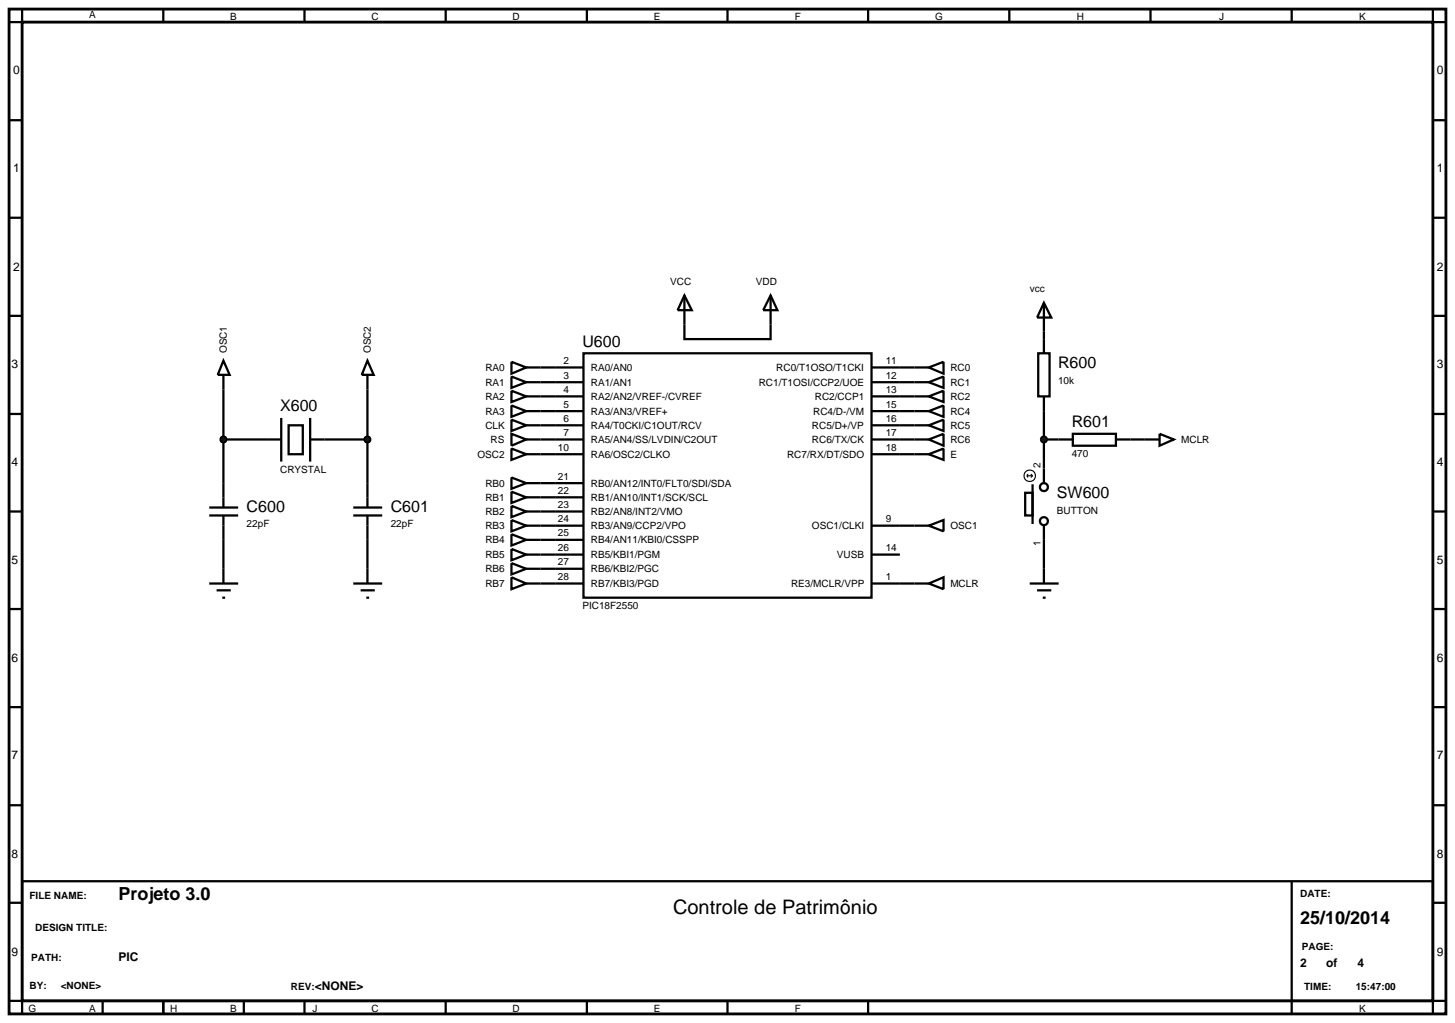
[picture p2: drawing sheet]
<svg xmlns="http://www.w3.org/2000/svg" width="257mm" height="180mm" viewBox="0 0 257 180" stroke-linecap="round" stroke-linejoin="round" font-family="sans-serif">
<path d="M1.6 1.6h253.4v177.2h-253.4zM3.9 3.9h248.8v172.6h-248.8z" fill="none" stroke="#000" stroke-width=".5"/>
<g fill="none" stroke="#000" stroke-width=".4">
<path d="M3.9 1.6v2.3h-2.3M28.8 1.6v2.3M53.7 1.6v2.3M78.6 1.6v2.3M103.5 1.6v2.3M128.3 1.6v2.3M153.1 1.6v2.3M178 1.6v2.3M202.9 1.6v2.3M227.8 1.6v2.3M252.7 1.6v2.3h2.3M1.6 21.2h2.3"/>
<path d="M1.6 38.4h2.3M252.7 21.2h2.3M252.7 38.4h2.3M1.6 55.7h2.3M120.7 57.2v2.6h15.2v-2.6M184.1 58.5v1.3M252.7 55.7h2.3M1.6 73h2.3M39.4 63.6l1.1 2.5h-2.1zM39.4 66.1v23.4M39.4 77.5h10.2M49.6 73.7v7.7"/>
<path d="M50.9 75h2.5v5.1h-2.5zM54.7 77.5h10.1M54.7 73.7v7.7M64.8 63.6l1.1 2.5h-2.1zM64.8 66.1v23.4M95.3 77.5h2.6M95.3 64.8h2.6M95.3 67.4h2.6M95.3 69.9h2.6M95.3 72.5h2.6M95.3 75h2.6M158.7 77.5h2.6"/>
<path d="M158.7 64.8h2.6M158.7 67.4h2.6M158.7 69.9h2.6M158.7 72.5h2.6M158.7 75h2.6M184.1 77.5h2.6M184.1 72.5v10.1M199.4 77.5h2.5M252.7 73h2.3M1.6 90.2h2.3M36.9 89.5h5.1M36.9 90.9h5.1"/>
<path d="M39.4 90.9v12M62.3 89.5h5.1M62.3 90.9h5.1M64.8 90.9v12M95.3 90.2h2.6M95.3 80.1h2.6M95.3 92.7h2.6M95.3 85.2h2.6M95.3 87.7h2.6M95.3 95.2h2.6M95.3 97.8h2.6M158.7 80.1h2.6"/>
<path d="M158.7 92.7h2.6M184.1 95.2v5.1M252.7 90.2h2.3M1.6 107.4h2.3M36.9 102.9h5.1M38.2 104.1h2.5M39.2 105.4h.5M62.3 102.9h5.1M63.6 104.1h2.5M64.6 105.4h.5M95.3 100.3h2.6M95.3 102.9h2.6"/>
<path d="M158.7 102.9h2.6M252.7 107.4h2.3M1.6 124.7h2.3M252.7 124.7h2.3M1.6 142h2.3M1.6 159.2h2.3M3.9 155.4h248.8v21.1h-248.8zM227.8 155.4v23.4M252.7 142h2.3M252.7 159.2h2.3M1.6 176.5h2.3v2.3M18.1 176.5v2.3"/>
<path d="M28.8 176.5v2.3M43 176.5v2.3M53.7 176.5v2.3M78.6 176.5v2.3M103.5 176.5v2.3M128.3 176.5v2.3M153.1 176.5v2.3M255 176.5h-2.3v2.3"/>
</g>
<g fill="#004000" stroke="#000" stroke-width=".4">
<path d="M39 77.2l.4-.2-.5 .5zM39.4 77l.4 .2 .1 .3zM39.4 78l.5-.5-.1 .3zM38.9 77.5l.5 .5-.4-.2z"/>
<path d="M64.4 77.2l.4-.2-.5 .5zM64.8 77l.4 .2 .1 .3zM64.8 78l.5-.5-.1 .3zM64.3 77.5l.5 .5-.4-.2z"/>
</g>
<g fill="#004000">
<path d="M38.9 77.5l.5-.5 .5 .5-.5 .5z"/>
<path d="M64.3 77.5l.5-.5 .5 .5-.5 .5z"/>
</g>
<g fill="none" stroke="#000" stroke-width=".4">
<path d="M120.7 52.1l1.3 2.6h-2.5zM120.7 52.1v5.1M135.9 52.1l1.2 2.6h-2.5zM135.9 52.1v5.1M184.1 53.4l1.3 2.6h-2.5zM184.1 53.4v5.1M184.1 59.8v2.5M90.2 79.1l2.6 1-2.6 1zM183.1 62.3h2v7.6h-2zM184.1 69.9v2.6M186.7 77.5h2.5M189.2 76.5h7.6v2.1h-7.6z"/>
<path d="M196.8 77.5h2.6M201.9 77.5h2.6M204.5 76.5l2.5 1-2.5 1.1zM90.2 96.8l2.6 1-2.6 1zM90.2 99.3l2.6 1-2.6 1zM92.8 80.1h2.5M92.8 97.8h2.5M161.3 92.7h2.5M163.8 92.7l2.6-1v2zM180.8 86.9h1.3v4h-1.3zM182.1 85.4v7M184.1 82.6v2.6"/>
<path d="M184.1 92.7v2.5M90.2 101.8l2.6 1.1-2.6 1zM92.8 102.9h2.5M92.8 100.3h2.5M161.3 102.9h2.5M163.8 102.9l2.6-1.1v2.1zM181.6 102.9h5.1M182.9 104.1h2.5M183.9 105.4h.5M184.1 100.3v2.6"/>
<circle cx="184.1" cy="85.9" r=".7"/>
<circle cx="184.1" cy="91.9" r=".7"/>
</g>
<g fill="none" stroke="#000" stroke-width=".2">
<path d="M181.1 83.9h1M181.1 83.9l.2 .3M181.3 83.6l-.2 .3M181.8 83.6l.3 .3M182.1 83.9l-.3 .3"/>
<circle cx="181.6" cy="83.9" r="1.01"/>
</g>
<path d="M183.7 77.2l.4-.2-.5 .5zM184.1 77l.3 .1 .2 .4zM184.1 78l.5-.5-.2 .4zM183.6 77.5l.5 .5-.4-.2z" fill="#004000" stroke="#000" stroke-width=".4"/>
<path d="M183.6 77.5l.5-.5 .5 .5-.5 .5z" fill="#004000"/>
<g fill="none" stroke="#000" stroke-width=".4">
<path d="M90.2 68.9l2.6 1-2.6 1zM90.2 71.5l2.6 1-2.6 1zM90.2 63.8l2.6 1-2.6 1.1zM90.2 66.4l2.6 1-2.6 1zM90.2 74l2.6 1-2.6 1zM90.2 76.5l2.6 1-2.6 1.1zM92.8 75h2.5M92.8 77.5h2.5M92.8 69.9h2.5M92.8 72.5h2.5M92.8 64.8h2.5M92.8 67.4h2.5"/>
<path d="M97.9 75h5M97.9 77.5h5M97.9 69.9h5M97.9 72.5h5M97.9 64.8h5M97.9 67.4h5M102.9 62.3h50.8v43.1h-50.8zM153.7 75h5M153.7 77.5h5M153.7 69.9h5M153.7 72.5h5M153.7 64.8h5"/>
<path d="M153.7 67.4h5M161.3 75h2.5M161.3 77.5h2.5M161.3 69.9h2.5M161.3 72.5h2.5M161.3 64.8h2.5M161.3 67.4h2.5M163.8 75l2.6-1v2zM163.8 77.5l2.6-1v2.1zM163.8 69.9l2.6-1v2zM163.8 72.5l2.6-1v2zM163.8 64.8l2.6-1v2.1z"/>
<path d="M163.8 67.4l2.6-1v2zM90.2 89.2l2.6 1-2.6 1zM90.2 91.7l2.6 1-2.6 1zM90.2 94.2l2.6 1-2.6 1zM90.2 84.2l2.6 1-2.6 1zM90.2 86.7l2.6 1-2.6 1zM92.8 90.2h2.5M92.8 92.7h2.5M92.8 95.2h2.5M92.8 85.2h2.5M92.8 87.7h2.5M97.9 90.2h5"/>
<path d="M97.9 92.7h5M97.9 95.2h5M97.9 85.2h5M97.9 87.7h5M97.9 80.1h5M97.9 97.8h5M153.7 92.7h5M153.7 80.1h5M153.7 97.8h5M161.3 80.1h2.5M163.8 80.1l2.6-1v2zM97.9 100.3h5"/>
<path d="M97.9 102.9h5M153.7 102.9h5"/>
</g>
<text font-size="3.5" x="118.7" y="161.2">Controle de Patrimônio</text>
<g font-size="3.2">
<text x="20.9" y="158.8">Projeto 3.0</text>
<text x="229.3" y="162.9">25/10/2014</text>
</g>
<g font-size="2.8">
<text x="102.7" y="61.2">U600</text>
<text x="186.6" y="64.9">R600</text>
<text x="49.4" y="72.6">X600</text>
<text x="189" y="75.4">R601</text>
<text x="186.4" y="87.8">SW600</text>
<text x="43.5" y="90.3">C600</text>
<text x="68.9" y="90.3">C601</text>
</g>
<g font-size="2.1">
<text x="2.3" y="13.1">0</text>
<text x="253.4" y="13.1">0</text>
<text x="2.3" y="30.4">1</text>
<text x="253.4" y="30.4">1</text>
<text x="2.3" y="47.7">2</text>
<text x="253.4" y="47.7">2</text>
<text x="2" y="64.9">3</text>
<text x="253.4" y="64.9">3</text>
<text x="2" y="82.2">4</text>
<text x="253.4" y="82.2">4</text>
<text x="2" y="99.4">5</text>
<text x="253.4" y="99.4">5</text>
<text x="2" y="116.7">6</text>
<text x="253.4" y="116.7">6</text>
<text x="2" y="133.9">7</text>
<text x="253.4" y="133.9">7</text>
<text x="2" y="151.2">8</text>
<text x="253.4" y="151.2">8</text>
<text x="2" y="168.5">9</text>
<text x="20.9" y="169.5">PIC</text>
<text x="229.3" y="170.5">2</text>
<text x="233.9" y="170.5">of</text>
<text x="239.4" y="170.5">4</text>
<text x="253.4" y="168.5">9</text>
<text x="55.5" y="174.6">&lt;NONE&gt;</text>
</g>
<g font-size="1.8">
<text x="15.7" y="3.2">A</text>
<text x="40.6" y="3.5">B</text>
<text x="65.5" y="3.5">C</text>
<text x="90.4" y="3.5">D</text>
<text x="115.3" y="3.5">E</text>
<text x="140.2" y="3.5">F</text>
<text x="164.9" y="3.5">G</text>
<text x="189.9" y="3.5">H</text>
<text x="215" y="3.5">J</text>
<text x="239.7" y="3.5">K</text>
<text x="118.2" y="50.2">VCC</text>
<text x="133.3" y="50.2">VDD</text>
<text x="181.6" y="51.5">vcc</text>
<text x="40" y="62.3" transform="rotate(-90 40 62.3)">OSC1</text>
<text x="65.4" y="62.3" transform="rotate(-90 65.4 62.3)">OSC2</text>
<text x="85.6" y="65.4">RA0</text>
<text x="99.4" y="64.2">2</text>
<text x="104.2" y="65.4">RA0/AN0</text>
<text x="136.9" y="65.4">RC0/T1OSO/T1CKI</text>
<text x="156.2" y="64.2">11</text>
<text x="167.6" y="65.4">RC0</text>
<text x="85.6" y="70.5">RA2</text>
<text x="85.6" y="68">RA1</text>
<text x="99.4" y="66.8">3</text>
<text x="99.4" y="69.3">4</text>
<text x="99.4" y="71.9">5</text>
<text x="104.2" y="68">RA1/AN1</text>
<text x="104.2" y="70.5">RA2/AN2/VREF-/CVREF</text>
<text x="133.8" y="68">RC1/T1OSI/CCP2/UOE</text>
<text x="143.7" y="70.5">RC2/CCP1</text>
<text x="156.2" y="66.8">12</text>
<text x="156.2" y="69.3">13</text>
<text x="156.2" y="71.9">15</text>
<text x="167.6" y="70.5">RC2</text>
<text x="167.6" y="68">RC1</text>
<text x="186.6" y="67.7">10k</text>
<text x="85.6" y="73.1">RA3</text>
<text x="85.6" y="75.6">CLK</text>
<text x="99.4" y="74.4">6</text>
<text x="99.4" y="76.9">7</text>
<text x="104.2" y="73.1">RA3/AN3/VREF+</text>
<text x="104.2" y="75.6">RA4/T0CKI/C1OUT/RCV</text>
<text x="143.2" y="75.6">RC5/D+/VP</text>
<text x="143.4" y="73.1">RC4/D-/VM</text>
<text x="156.2" y="74.4">16</text>
<text x="156.2" y="76.9">17</text>
<text x="167.6" y="75.6">RC5</text>
<text x="167.6" y="73.1">RC4</text>
<text x="49.4" y="83.4">CRYSTAL</text>
<text x="84.2" y="80.7">OSC2</text>
<text x="86.5" y="78.1">RS</text>
<text x="98.4" y="79.5">10</text>
<text x="104.2" y="78.1">RA5/AN4/SS/LVDIN/C2OUT</text>
<text x="104.2" y="80.7">RA6/OSC2/CLKO</text>
<text x="138.8" y="80.7">RC7/RX/DT/SDO</text>
<text x="143.2" y="78.1">RC6/TX/CK</text>
<text x="156.2" y="79.5">18</text>
<text x="167.6" y="78.1">RC6</text>
<text x="167.6" y="80.7">E</text>
<text x="183.5" y="82.6" transform="rotate(-90 183.5 82.6)">2</text>
<text x="189" y="80.6">470</text>
<text x="208.3" y="78.1">MCLR</text>
<text x="85.6" y="85.8">RB0</text>
<text x="85.6" y="88.3">RB1</text>
<text x="98.4" y="84.6">21</text>
<text x="98.4" y="87.1">22</text>
<text x="98.4" y="89.6">23</text>
<text x="104.2" y="85.8">RB0/AN12/INT0/FLT0/SDI/SDA</text>
<text x="104.2" y="88.3">RB1/AN10/INT1/SCK/SCL</text>
<text x="43.5" y="93">22pF</text>
<text x="68.9" y="93">22pF</text>
<text x="85.6" y="90.8">RB2</text>
<text x="85.6" y="93.3">RB3</text>
<text x="85.6" y="95.8">RB4</text>
<text x="98.4" y="92.1">24</text>
<text x="98.4" y="94.6">25</text>
<text x="104.2" y="90.8">RB2/AN8/INT2/VMO</text>
<text x="104.2" y="93.3">RB3/AN9/CCP2/VPO</text>
<text x="104.2" y="95.8">RB4/AN11/KBI0/CSSPP</text>
<text x="143.2" y="93.3">OSC1/CLKI</text>
<text x="156.2" y="92.1">9</text>
<text x="167.6" y="93.3">OSC1</text>
<text x="186.4" y="90.6">BUTTON</text>
<text x="85.6" y="98.4">RB5</text>
<text x="85.6" y="100.9">RB6</text>
<text x="98.4" y="97.2">26</text>
<text x="98.4" y="99.7">27</text>
<text x="104.2" y="98.4">RB5/KBI1/PGM</text>
<text x="104.2" y="100.9">RB6/KBI2/PGC</text>
<text x="147.6" y="98.4">VUSB</text>
<text x="156.2" y="97.2">14</text>
<text x="183.5" y="96.2" transform="rotate(-90 183.5 96.2)">1</text>
<text x="85.6" y="103.5">RB7</text>
<text x="98.4" y="102.3">28</text>
<text x="102.7" y="107.4">PIC18F2550</text>
<text x="104.2" y="103.5">RB7/KBI3/PGD</text>
<text x="139.5" y="103.5">RE3/MCLR/VPP</text>
<text x="156.2" y="102.3">1</text>
<text x="167.6" y="103.5">MCLR</text>
<text x="5.2" y="158.6">FILE NAME:</text>
<text x="229.3" y="158.1">DATE:</text>
<text x="6.2" y="164.2">DESIGN TITLE:</text>
<text x="229.6" y="167.5">PAGE:</text>
<text x="5.5" y="169.5">PATH:</text>
<text x="5" y="178.4">G</text>
<text x="5.2" y="174.4">BY:</text>
<text x="10.7" y="174.4">&lt;NONE&gt;</text>
<text x="15.7" y="178.4">A</text>
<text x="30" y="178.4">H</text>
<text x="40.6" y="178.4">B</text>
<text x="51.3" y="174.6">REV:</text>
<text x="55.1" y="178.4">J</text>
<text x="65.5" y="178.4">C</text>
<text x="90.4" y="178.4">D</text>
<text x="115.3" y="178.4">E</text>
<text x="140.2" y="178.4">F</text>
<text x="230" y="174.6">TIME:</text>
<text x="239.1" y="174.6">15:47:00</text>
<text x="239.7" y="178.4">K</text>
</g>
</svg>
